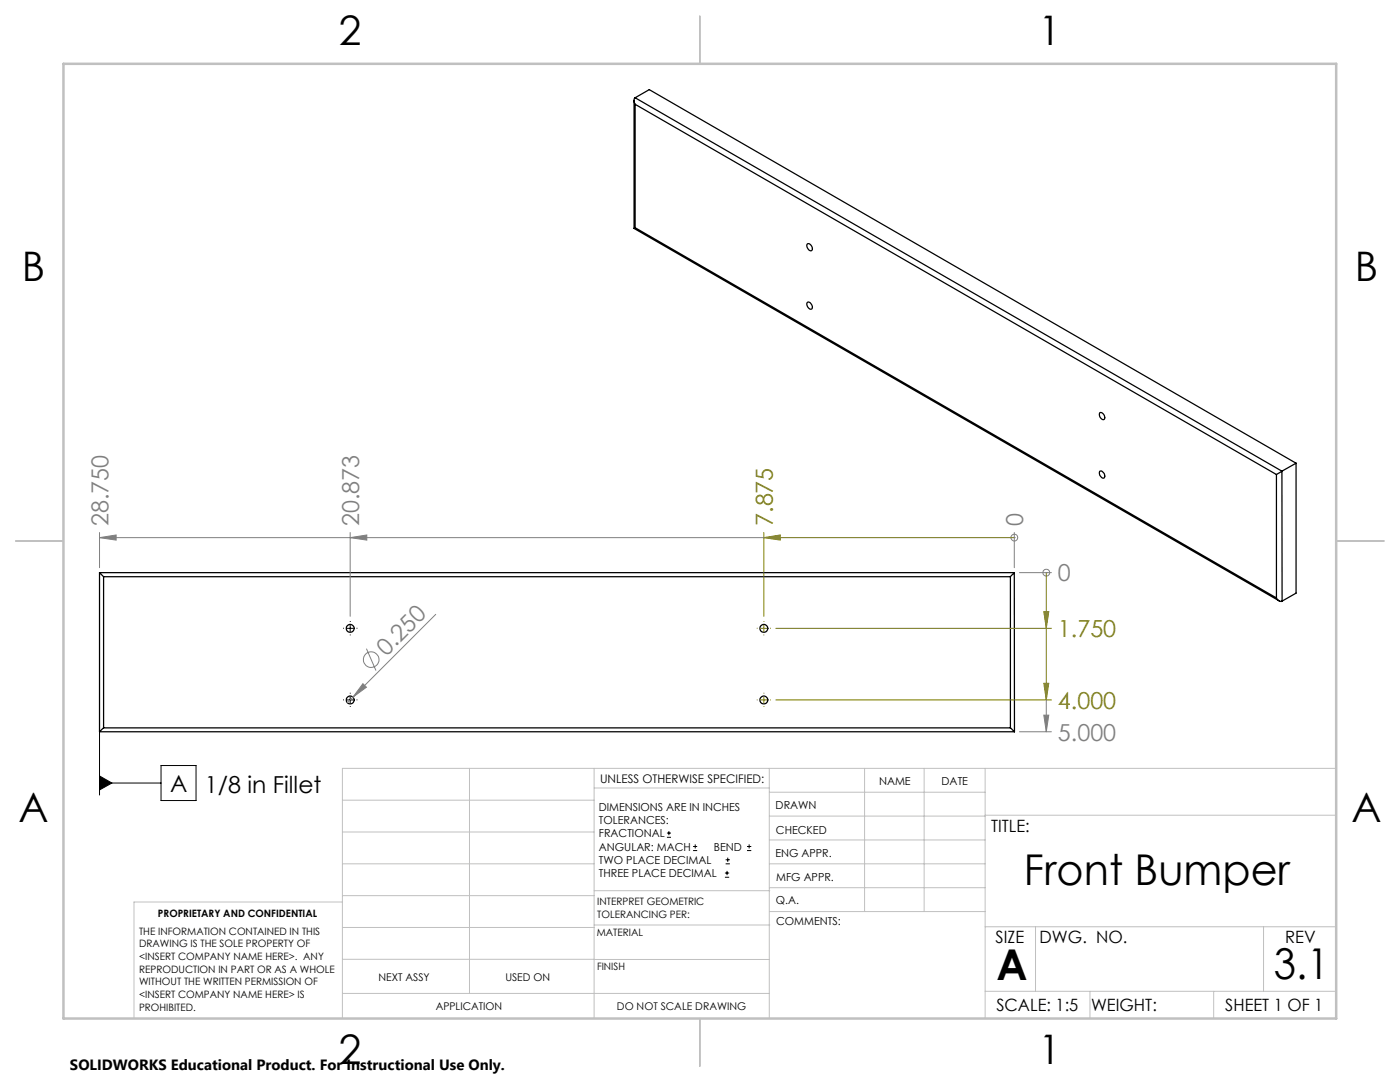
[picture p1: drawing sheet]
<svg xmlns="http://www.w3.org/2000/svg" width="279mm" height="216mm" viewBox="0 0 279 216" stroke-linecap="round" stroke-linejoin="round" font-family="sans-serif">
<g fill="none" stroke="#000" stroke-width=".25">
<path d="M126.8 19.5a1.08 1.08 0 0 0 0 1.3M126.8 19.5l129 74.5M126.8 19.5l2.8-1.6 129.1 74.5M126.5 20v25.6M126.8 20.8l127.9 73.9M126.8 20.8v24.6M126.5 45.6l128.8 74.3M126.8 45.4l-.3 .2M126.8 45.4l127.9 73.9M161.1 48.6a.85 .85 0 0 1 .9 .5 .85 .85 0 0 1-.1 1 1.01 1.01 0 0 1-.8-1.5zM161.1 60.3a.91 .91 0 0 1 .9 1.4 .91 .91 0 0 1-.9-1.4zM219.5 82.3a.84 .84 0 0 1 .8 .5 .84 .84 0 0 1-.1 .9 1.01 1.01 0 0 1-.7-1.4z"/>
<path d="M219.5 94a.83 .83 0 0 1 .9 .5 .83 .83 0 0 1-.2 .9 1.01 1.01 0 0 1-.7-1.4zM254.7 94.7v24.6M255.8 94l-1.1 .7M255.8 94l.1 25.9M258.7 92.4v26l-2.8 1.5M258.7 92.4l-2.9 1.6M19.9 114.3l.8 .8M19.9 114.3h182.5M19.9 114.3v31.7M20.7 115.1v30.1M20.7 115.1h180.9M201.6 115.1v30.1"/>
<path d="M202.4 114.3l-.8 .8M202.4 114.3l.1 31.7M254.7 119.3a.96 .96 0 0 0 1.2 .6M19.9 146h182.6M20.7 145.2l-.8 .8M20.7 145.2h180.9M201.6 145.2l.9 .8"/>
<circle cx="69.9" cy="125.4" r=".8"/>
<circle cx="69.9" cy="139.7" r=".8"/>
<circle cx="152.4" cy="125.4" r=".8"/>
<circle cx="152.4" cy="139.7" r=".8"/>
</g>
<g fill="none" stroke="#808080" stroke-width=".2">
<path d="M19.9 107.3l3.3-.5v1zM19.9 106.3v7M19.9 107.3h132.5M69.9 107.3l3.3-.5v1zM69.9 106.3v16.7M202.4 107.3h.1M202.4 106.3v7M203.4 114.3h6.4M208.8 114.3h.1M72.4 136.4l.7 .7-2.7 2zM73.1 129.4l1.9 4.4M87 122.6l-17.7 17.6"/>
<path d="M208.8 139.7v6.3M203.4 146h6.4M208.3 142.7h1l-.5 3.3z"/>
<circle cx="202.5" cy="107.3" r=".68"/>
<circle cx="208.8" cy="114.3" r=".69"/>
<circle cx="74.1" cy="131.6" r="1.55"/>
</g>
<g fill="none" stroke="#000" stroke-width=".2">
<path d="M69.3 125.4h1.2M69.3 139.7h1.2M69.9 124.7v1.3M69.9 139v1.3M19.9 154.8l2.4 1.4-2.4 1.4zM19.9 156.2h12.2M19.9 146v12.6M32.1 152.8h7v6.9h-7zM133.1 167.1h.8M133.1 166.2h.8M133.5 165.8v.9M138.3 169.7h.8"/>
<path d="M138.3 168.9h.8M138.7 168.5v.8M144.7 175h.8M144.7 174.2h.8M144.8 172.4h.9M144.8 171.6h.9M145.1 173.8v.8M145.2 171.1v.9M149.1 169.7h.8M149.1 168.9h.8M149.5 168.5v.8"/>
</g>
<path d="M152.4 107.3l3.3-.5v1zM152.4 106.3v16.7M152.4 107.3h50M208.8 114.3v25.4M151.8 125.4h1.3M151.8 139.7h1.3M152.4 124.7v1.3M152.4 139v1.3M154.8 125.4h55M154.8 139.7h55M208.3 122.1h1l-.5 3.3zM208.3 136.3h1l-.5 3.4z" fill="none" stroke="#808000" stroke-width=".2"/>
<path d="M68.7 125.4h-.2M68.7 139.7h-.2M69.9 124.1v-.2M69.9 126.6v.2M69.9 138.4v-.2M71.2 125.4h.1M71.2 139.7h.1M69.9 140.9v.2" fill="none" stroke="#000" stroke-width=".2" stroke-dasharray="15.2 1.3 1.3 1.3" stroke-linecap="butt"/>
<path d="M151.2 125.4h-.2M151.2 139.7h-.2M152.4 124.1v-.2M152.4 126.6v.2M152.4 138.4v-.2M153.7 125.4h.2M153.7 139.7h.2M152.4 140.9v.2" fill="none" stroke="#808000" stroke-width=".2" stroke-dasharray="15.2 1.3 1.3 1.3" stroke-linecap="butt"/>
<g fill="none" stroke="#c0c0c0" stroke-width=".2">
<path d="M68.3 159.7h50.3M93.7 153.3v44.9M118.6 153.3v49.9M118.6 157.2h34.9M153.5 153.3v49.9M153.5 158.1h43.1M172.5 153.3v28.6M184.4 153.3v28.6M196.6 153.3v49.9M266.7 153.3h-198.4v49.9M68.3 178.7h50.3M68.3 172.4h50.3"/>
<path d="M68.3 166h50.3M68.3 180h-41.6v23.2M118.6 177.7h35M153.5 167.6h43.1M153.5 162.8h43.1M153.5 172.4h43.1M153.5 177.1h43.1M196.6 162.7h70.1M68.3 198.2h85.2M68.3 191.4l85.2 .1M68.3 185.1h50.3M118.6 184.6h35"/>
<path d="M153.6 181.9h43M196.6 197.8h70.1M196.6 184.9h70.1M206.7 184.9v12.9M217.5 197.8v5.4M242.2 197.8v5.4M252.2 184.9v12.9"/>
</g>
<path d="M139.7 3.2v9.5M3.1 107.9h9.6M266.7 107.9h9.5M139.7 203.2v9.6" fill="none" stroke="#c0c0c0" stroke-width=".25"/>
<path d="M12.7 12.7h254v190.5h-254z" fill="none" stroke="#c0c0c0" stroke-width=".5"/>
<path d="M19.9 154.8l2.4 1.4-2.4 1.4z" fill="#000"/>
<path d="M72.4 136.4l.7 .7-2.7 2z" fill="#808080"/>
<g fill="#808000">
<path d="M152.4 107.3l3.3-.5v1z"/>
<path d="M208.3 122.1h1l-.5 3.3zM208.3 136.3h1l-.5 3.4z"/>
</g>
<g fill="#808080">
<path d="M208.3 142.7h1l-.5 3.3z"/>
<path d="M19.9 107.3l3.3-.5v1zM69.9 107.3l3.3-.5v1z"/>
</g>
<g font-size="8.5">
<text x="204.4" y="176.6">Front Bumper</text>
<text x="198.9" y="195.5">A</text>
<text x="254.2" y="195.4">3.1</text>
</g>
<g font-size="8.1">
<text x="67.6" y="8.9">2</text>
<text x="207.3" y="8.9">1</text>
<text x="4.4" y="56.2">B</text>
<text x="270.4" y="56.2">B</text>
<text x="3.7" y="164.1">A</text>
<text x="269.7" y="164.1">A</text>
<text x="67.6" y="212.4">2</text>
<text x="207.3" y="212.4">1</text>
</g>
<g font-size="4.7" fill="#808080">
<text x="21.7" y="104.9" transform="rotate(-90 21.7 104.9)">28.750</text>
<text x="71.7" y="104.9" transform="rotate(-90 71.7 104.9)">20.873</text>
<text x="204.2" y="104.9" transform="rotate(-90 204.2 104.9)">0</text>
<text x="211.1" y="116">0</text>
<text x="77.1" y="131" transform="rotate(-45 77.1 131)">0.250</text>
<text x="211.1" y="147.8">5.000</text>
</g>
<g font-size="4.7" fill="#808000">
<text x="154.2" y="104.9" transform="rotate(-90 154.2 104.9)">7.875</text>
<text x="211.1" y="127.1">1.750</text>
<text x="211.1" y="141.4">4.000</text>
</g>
<g font-size="4.7">
<text x="33.9" y="158">A</text>
<text x="40.9" y="158.1">1/8 in Fillet</text>
</g>
<g font-size="3.4">
<text x="197.8" y="166">TITLE:</text>
<text x="198.7" y="188.1">SIZE</text>
<text x="207.5" y="188.1">DWG. NO.</text>
<text x="256.5" y="188.2">REV</text>
<text x="198.8" y="201.7">SCALE: 1:5</text>
<text x="217.7" y="201.8">WEIGHT:</text>
<text x="244.5" y="201.7">SHEET 1 OF 1</text>
</g>
<text font-size="3" x="14" y="213.5">SOLIDWORKS Educational Product. For Instructional Use Only.</text>
<text font-size="2.4" x="119.8" y="156.2">UNLESS OTHERWISE SPECIFIED:</text>
<g font-size="2.2">
<text x="119.5" y="161.8">DIMENSIONS ARE IN INCHES</text>
<text x="154.8" y="161.4">DRAWN</text>
<text x="175.4" y="156.6">NAME</text>
<text x="187.9" y="156.7">DATE</text>
<text x="119.5" y="164.4">TOLERANCES:</text>
<text x="119.5" y="167.1">FRACTIONAL</text>
<text x="154.9" y="166.3">CHECKED</text>
<text x="119.5" y="169.7">ANGULAR: MACH</text>
<text x="119.5" y="172.4">TWO PLACE DECIMAL</text>
<text x="142.5" y="169.7">BEND</text>
<text x="154.8" y="171">ENG APPR.</text>
<text x="119.5" y="175">THREE PLACE DECIMAL</text>
<text x="154.9" y="175.7">MFG APPR.</text>
<text x="154.9" y="180.4">Q.A.</text>
<text x="154.9" y="184.6">COMMENTS:</text>
</g>
<g font-size="2.1">
<text x="75.5" y="195.7">NEXT ASSY</text>
<text x="100.9" y="195.7">USED ON</text>
<text x="86.9" y="201.5">APPLICATION</text>
<text x="123.1" y="201.6">DO NOT SCALE DRAWING</text>
</g>
<g font-size="2">
<text x="31.5" y="182.9">PROPRIETARY AND CONFIDENTIAL</text>
<text x="119.2" y="180.6">INTERPRET GEOMETRIC</text>
<text x="119.2" y="183.1">TOLERANCING PER:</text>
<text x="27.8" y="186.5">THE INFORMATION CONTAINED IN THIS</text>
<text x="27.8" y="189">DRAWING IS THE SOLE PROPERTY OF</text>
<text x="27.8" y="191.6">&lt;INSERT COMPANY NAME HERE&gt;. ANY</text>
<text x="119.1" y="186.7">MATERIAL</text>
<text x="27.8" y="194.1">REPRODUCTION IN PART OR AS A WHOLE</text>
<text x="27.8" y="196.6">WITHOUT THE WRITTEN PERMISSION OF</text>
<text x="119.1" y="193.5">FINISH</text>
<text x="27.8" y="199.1">&lt;INSERT COMPANY NAME HERE&gt; IS</text>
<text x="27.8" y="201.7">PROHIBITED.</text>
</g>
</svg>
